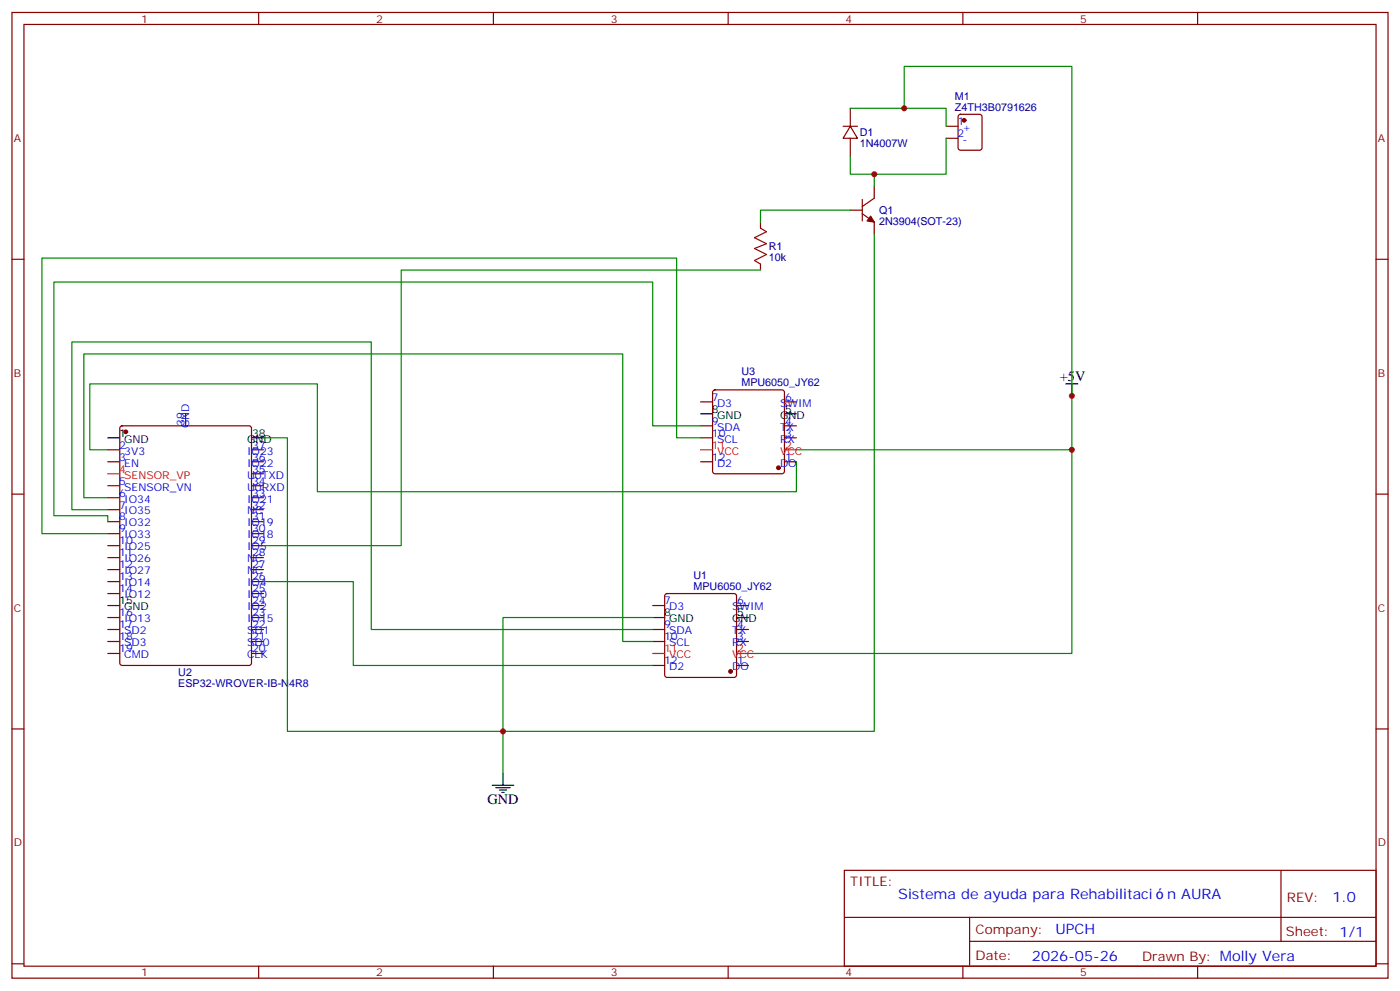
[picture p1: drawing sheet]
<svg xmlns="http://www.w3.org/2000/svg" width="412mm" height="292mm" viewBox="0 0 412 292" stroke-linecap="round" stroke-linejoin="round" font-family="sans-serif">
<g fill="none" stroke="#870000" stroke-width=".35">
<path d="M3.5 3.7h405.4v284.3h-405.4zM7.1 7.2h398.2v277.3h-398.2zM76.2 3.7v3.5M145.3 3.7v3.5M214.5 3.7v3.5M283.6 3.7v3.5M352.8 3.7v3.5M248.4 37.2h4.2M250.5 37.2l2.1 3.5h-4.2zM250.5 31.9v5.3M278.7 37.2h3.5M282.5 33.9l.4-.2h5.7l.6 .4 .1 9.4-.5 .7h-5.9l-.6-.4-.1-9.4z"/>
<path d="M250.5 40.7v5.3M254 58.7v6.4M257.5 54.8v3.5l-3.5 2.5M278.7 40.7h3.5M3.5 76.3h3.6M224 65.4v1.8M224 77.8v1.7M250.5 61.9h3.5M254 62.9l3.5 2.5v3.5M405.3 76.3h3.6M206.4 118.3h3.5M210.1 115l.5-.2h19.8l.5 .2 .2 .5v23.3l-.3 .5-.4 .2h-19.8l-.5-.2-.2-.5v-23.3z"/>
<path d="M231.1 118.3h3.5M31.7 132.4h3.6M31.7 136h3.6M35.5 125.6l.5-.2h37.4l.6 .4 .1 69.4-.5 .7h-37.6l-.7-.4v-69.4zM54.7 121.8v3.6M74.1 132.4h3.5M74.1 136h3.5M74.1 139.5h3.5M206.4 136h3.5M206.4 128.9h3.5M206.4 125.4h3.5M231.1 136h3.5"/>
<path d="M231.1 128.9h3.5M231.1 125.4h3.5M3.5 145.5h3.6M31.7 143h3.6M31.7 146.5h3.6M31.7 150.1h3.6M31.7 153.6h3.6M31.7 157.1h3.6M74.1 143h3.5M74.1 146.5h3.5M74.1 150.1h3.5M74.1 153.6h3.5"/>
<path d="M74.1 157.1h3.5M405.3 145.5h3.6M31.7 160.7h3.6M31.7 164.2h3.6M31.7 167.7h3.6M31.7 171.2h3.6M31.7 174.8h3.6M74.1 178.3h3.5M74.1 160.7h3.5M74.1 164.2h3.5M74.1 167.7h3.5M74.1 171.2h3.5"/>
<path d="M74.1 174.8h3.5M192.3 178.3h3.5M196 175l.5-.2h19.8l.5 .2 .2 .5v23.3l-.3 .5-.4 .2h-19.8l-.5-.3-.2-.4v-23.3zM217 178.3h3.5M31.7 188.9h3.6M31.7 185.3h3.6M31.7 181.8h3.6M31.7 192.4h3.6M74.1 188.9h3.5M74.1 185.3h3.5M74.1 181.8h3.5M74.1 192.4h3.5"/>
<path d="M192.3 195.9h3.5M192.3 188.9h3.5M192.3 185.3h3.5M217 195.9h3.5M217 188.9h3.5M217 185.3h3.5M3.5 214.6h3.6M405.3 214.6h3.6M248.7 256.3h156.6v28.2h-156.6zM377.3 256.3v20.9M248.7 270.1h156.5M285.6 277.2h119.6"/>
<path d="M285.6 270.1v14.1M3.5 283.8h3.6M76.2 284.5v3.5M145.3 284.5v3.5M214.5 284.5v3.5M283.6 284.5v3.5M352.8 284.5v3.5M405.3 283.8h3.6"/>
</g>
<g fill="#870000" stroke="#870000" stroke-width=".35">
<path d="M256.5 63.6l1 1.8-2.1-.3z"/>
<circle cx="215.2" cy="197.7" r=".53"/>
<circle cx="37" cy="127.1" r=".53"/>
<circle cx="229.3" cy="137.7" r=".53"/>
<circle cx="284" cy="35.4" r=".53"/>
</g>
<path d="M31.7 139.5h3.6M206.4 132.4h3.5M231.1 132.4h3.5M192.3 192.4h3.5M217 192.4h3.5" fill="none" stroke="#f00" stroke-width=".35"/>
<g fill="none" stroke="#000" stroke-width=".35">
<path d="M314 113h3.5M315.7 113v3.6M31.7 128.9h3.6M74.1 128.9h3.5M206.4 121.8h3.5M231.1 121.8h3.5M31.7 178.3h3.6M192.3 181.8h3.5M217 181.8h3.5M145 231.2h6.3M146 231.9h4.3M147.1 232.6h2.1"/>
<path d="M147.8 233.3h.7M148.2 227.7v3.5"/>
</g>
<g fill="none" stroke="#008700" stroke-width=".35">
<path d="M250.5 31.9h28.2v5.3M266.3 31.9v-12.4h49.4v172.9h-95.2M250.5 46v5.3h7v3.5M278.7 40.7v10.6h-21.2M224 79.5h-105.8v81.2h-40.6M250.5 61.9h-26.5v3.5M257.5 68.9v146.4h-109.3v-33.5h44.1M31.7 132.4h-5.2v-19.4h67v31.8h141.1v-8.8M77.6 128.9h7.1v86.4h63.5v12.4M206.4 125.4h-14.1v-42.4h-176.4v68.8h15.8v1.8M206.4 128.9h-7.1v-52.9h-187v81.1h19.4M234.6 132.4h81.1"/>
<path d="M31.7 150.1h-10.5v-49.4h88.2v84.6h82.9M31.7 146.5h-7v-42.3h158.7v84.7h8.9M77.6 171.2h26.5v24.7h88.2"/>
</g>
<path d="M224 67.2l1.8 1-3.6 1.8 3.6 1.8-3.6 1.4 3.6 1.7-3.6 1.8 1.8 1.1" fill="none" stroke="#a10000" stroke-width=".35"/>
<g fill="#c00">
<circle cx="148.2" cy="215.3" r=".88"/>
<circle cx="315.7" cy="132.4" r=".88"/>
<circle cx="257.5" cy="51.3" r=".88"/>
<circle cx="266.3" cy="31.9" r=".88"/>
<circle cx="315.7" cy="116.6" r=".88"/>
</g>
<g font-size="4.2">
<text x="312.2" y="112.3">+5V</text>
<text x="143.6" y="236.9">GND</text>
</g>
<g font-size="4.2" fill="#00f">
<text x="264.6" y="264.7">Sistema de ayuda para Rehabilitaci</text>
<text x="343.8" y="264.7">n AURA</text>
<text x="392.5" y="265.5">1.0</text>
<text x="310.9" y="275.1">UPCH</text>
<text x="304" y="282.9">2026-05-26</text>
</g>
<g font-size="3.9" fill="#800">
<text x="250.5" y="260.8">TITLE:</text>
<text x="379.1" y="265.5">REV:</text>
<text x="287.4" y="275">Company:</text>
<text x="378.7" y="275.7">Sheet: 1/1</text>
<text x="287.4" y="282.7">Date:</text>
<text x="336.4" y="282.8">Drawn By: Molly Vera</text>
</g>
<g font-size="3.2" fill="#800">
<text x="41.6" y="6.7">1</text>
<text x="110.8" y="6.7">2</text>
<text x="179.9" y="6.7">3</text>
<text x="249.1" y="6.7">4</text>
<text x="318.2" y="6.7">5</text>
<text x="4.1" y="41.8">A</text>
<text x="405.9" y="41.8">A</text>
<text x="4.1" y="110.9">B</text>
<text x="405.9" y="110.9">B</text>
<text x="4.1" y="180.1">C</text>
<text x="405.9" y="180.1">C</text>
<text x="4.1" y="249.2">D</text>
<text x="405.9" y="249.2">D</text>
<text x="41.6" y="287.5">1</text>
<text x="110.8" y="287.5">2</text>
<text x="179.9" y="287.5">3</text>
<text x="249.1" y="287.5">4</text>
<text x="318.2" y="287.5">5</text>
</g>
<g font-size="3.2" fill="#000080">
<text x="281.3" y="29.3">M1</text>
<text x="281.3" y="32.6">Z4TH3B0791626</text>
<text x="253.3" y="40.1">D1</text>
<text x="253.3" y="43.4">1N4007W</text>
<text x="258.9" y="63.1">Q1</text>
<text x="258.9" y="66.3">2N3904(SOT-23)</text>
<text x="226.5" y="76.9">10k</text>
<text x="226.5" y="73.6">R1</text>
<text x="218.4" y="113.7">MPU6050_JY62</text>
<text x="218.4" y="110.5">U3</text>
<text x="204.3" y="173.7">MPU6050_JY62</text>
<text x="204.3" y="170.5">U1</text>
<text x="52.5" y="202.3">ESP32-WROVER-IB-N4R8</text>
<text x="52.5" y="199.1">U2</text>
</g>
<g font-size="3.2" fill="#00f">
<text x="282" y="36.8">1</text>
<text x="282" y="40.4">2</text>
<text x="283.5" y="38.6">+</text>
<text x="283.5" y="42.1">-</text>
<text x="209.7" y="118">7</text>
<text x="211.2" y="119.7">D3</text>
<text x="229.8" y="119.7">SWIM</text>
<text x="231.2" y="118">6</text>
<text x="54.3" y="125.4" transform="rotate(-90 54.3 125.4)">39</text>
<text x="209.7" y="125">9</text>
<text x="231.2" y="125">4</text>
<text x="55.7" y="126.1" transform="rotate(-90 55.7 126.1)">GND</text>
<text x="209.7" y="128.6">10</text>
<text x="211.2" y="126.8">SDA</text>
<text x="211.2" y="130.3">SCL</text>
<text x="229.8" y="130.3">RX</text>
<text x="229.8" y="126.8">TX</text>
<text x="231.2" y="128.6">3</text>
<text x="35.1" y="132.1">2</text>
<text x="35.1" y="135.6">3</text>
<text x="36.6" y="133.8">3V3</text>
<text x="36.6" y="137.4">EN</text>
<text x="72.8" y="137.4">IO22</text>
<text x="72.8" y="133.8">IO23</text>
<text x="74.3" y="135.6">36</text>
<text x="74.3" y="132.1">37</text>
<text x="209.7" y="135.6">12</text>
<text x="211.2" y="137.4">D2</text>
<text x="229.8" y="137.4">DO</text>
<text x="231.2" y="135.6">1</text>
<text x="35.1" y="142.7">5</text>
<text x="72.8" y="140.9">U0TXD</text>
<text x="74.3" y="142.7">34</text>
<text x="74.3" y="139.1">35</text>
<text x="35.1" y="146.2">6</text>
<text x="35.1" y="149.7">7</text>
<text x="36.6" y="144.4">SENSOR_VN</text>
<text x="36.6" y="148">IO34</text>
<text x="72.8" y="148">IO21</text>
<text x="72.8" y="144.4">U0RXD</text>
<text x="74.3" y="149.7">32</text>
<text x="74.3" y="146.2">33</text>
<text x="35.1" y="153.2">8</text>
<text x="36.6" y="151.5">IO35</text>
<text x="36.6" y="155">IO32</text>
<text x="72.8" y="155">IO19</text>
<text x="72.8" y="151.5">NC</text>
<text x="74.3" y="153.2">31</text>
<text x="35.1" y="156.8">9</text>
<text x="35.1" y="160.3">10</text>
<text x="36.6" y="158.5">IO33</text>
<text x="72.8" y="158.5">IO18</text>
<text x="74.3" y="160.3">29</text>
<text x="74.3" y="156.8">30</text>
<text x="35.1" y="163.8">11</text>
<text x="35.1" y="167.4">12</text>
<text x="36.6" y="162.1">IO25</text>
<text x="36.6" y="165.6">IO26</text>
<text x="72.8" y="165.6">NC</text>
<text x="72.8" y="162.1">IO5</text>
<text x="74.3" y="167.4">27</text>
<text x="74.3" y="163.8">28</text>
<text x="35.1" y="170.9">13</text>
<text x="36.6" y="169.1">IO27</text>
<text x="36.6" y="172.6">IO14</text>
<text x="72.8" y="172.6">IO4</text>
<text x="72.8" y="169.1">NC</text>
<text x="74.3" y="170.9">26</text>
<text x="35.1" y="174.4">14</text>
<text x="36.6" y="176.2">IO12</text>
<text x="72.8" y="179.7">IO2</text>
<text x="72.8" y="176.2">IO0</text>
<text x="74.3" y="177.9">24</text>
<text x="74.3" y="174.4">25</text>
<text x="195.6" y="177.9">7</text>
<text x="197.1" y="179.7">D3</text>
<text x="215.7" y="179.7">SWIM</text>
<text x="217.1" y="177.9">6</text>
<text x="35.1" y="181.5">16</text>
<text x="35.1" y="185">17</text>
<text x="36.6" y="183.2">IO13</text>
<text x="72.8" y="183.2">IO15</text>
<text x="74.3" y="185">22</text>
<text x="74.3" y="181.5">23</text>
<text x="195.6" y="185">9</text>
<text x="217.1" y="185">4</text>
<text x="35.1" y="188.5">18</text>
<text x="36.6" y="186.8">SD2</text>
<text x="36.6" y="190.3">SD3</text>
<text x="72.8" y="190.3">SD0</text>
<text x="72.8" y="186.8">SD1</text>
<text x="74.3" y="188.5">21</text>
<text x="195.6" y="188.5">10</text>
<text x="197.1" y="186.8">SDA</text>
<text x="197.1" y="190.3">SCL</text>
<text x="215.7" y="190.3">RX</text>
<text x="215.7" y="186.8">TX</text>
<text x="217.1" y="188.5">3</text>
<text x="35.1" y="192.1">19</text>
<text x="36.6" y="193.8">CMD</text>
<text x="72.8" y="193.8">CLK</text>
<text x="74.3" y="192.1">20</text>
<text x="195.6" y="195.6">12</text>
<text x="197.1" y="197.3">D2</text>
<text x="215.7" y="197.3">DO</text>
<text x="217.1" y="195.6">1</text>
</g>
<g font-size="3.2">
<text x="209.7" y="121.5">8</text>
<text x="211.2" y="123.3">GND</text>
<text x="229.8" y="123.3">GND</text>
<text x="231.2" y="121.5">5</text>
<text x="35.1" y="128.6">1</text>
<text x="36.6" y="130.3">GND</text>
<text x="72.8" y="130.3">GND</text>
<text x="74.3" y="128.6">38</text>
<text x="35.1" y="177.9">15</text>
<text x="36.6" y="179.7">GND</text>
<text x="195.6" y="181.5">8</text>
<text x="197.1" y="183.2">GND</text>
<text x="215.7" y="183.2">GND</text>
<text x="217.1" y="181.5">5</text>
</g>
<g font-size="3.2" fill="#f00">
<text x="209.7" y="132.1">11</text>
<text x="211.2" y="133.8">VCC</text>
<text x="229.8" y="133.8">VCC</text>
<text x="231.2" y="132.1">2</text>
<text x="35.1" y="139.1">4</text>
<text x="36.6" y="140.9">SENSOR_VP</text>
<text x="195.6" y="192.1">11</text>
<text x="197.1" y="193.8">VCC</text>
<text x="215.7" y="193.8">VCC</text>
<text x="217.1" y="192.1">2</text>
</g>
</svg>
